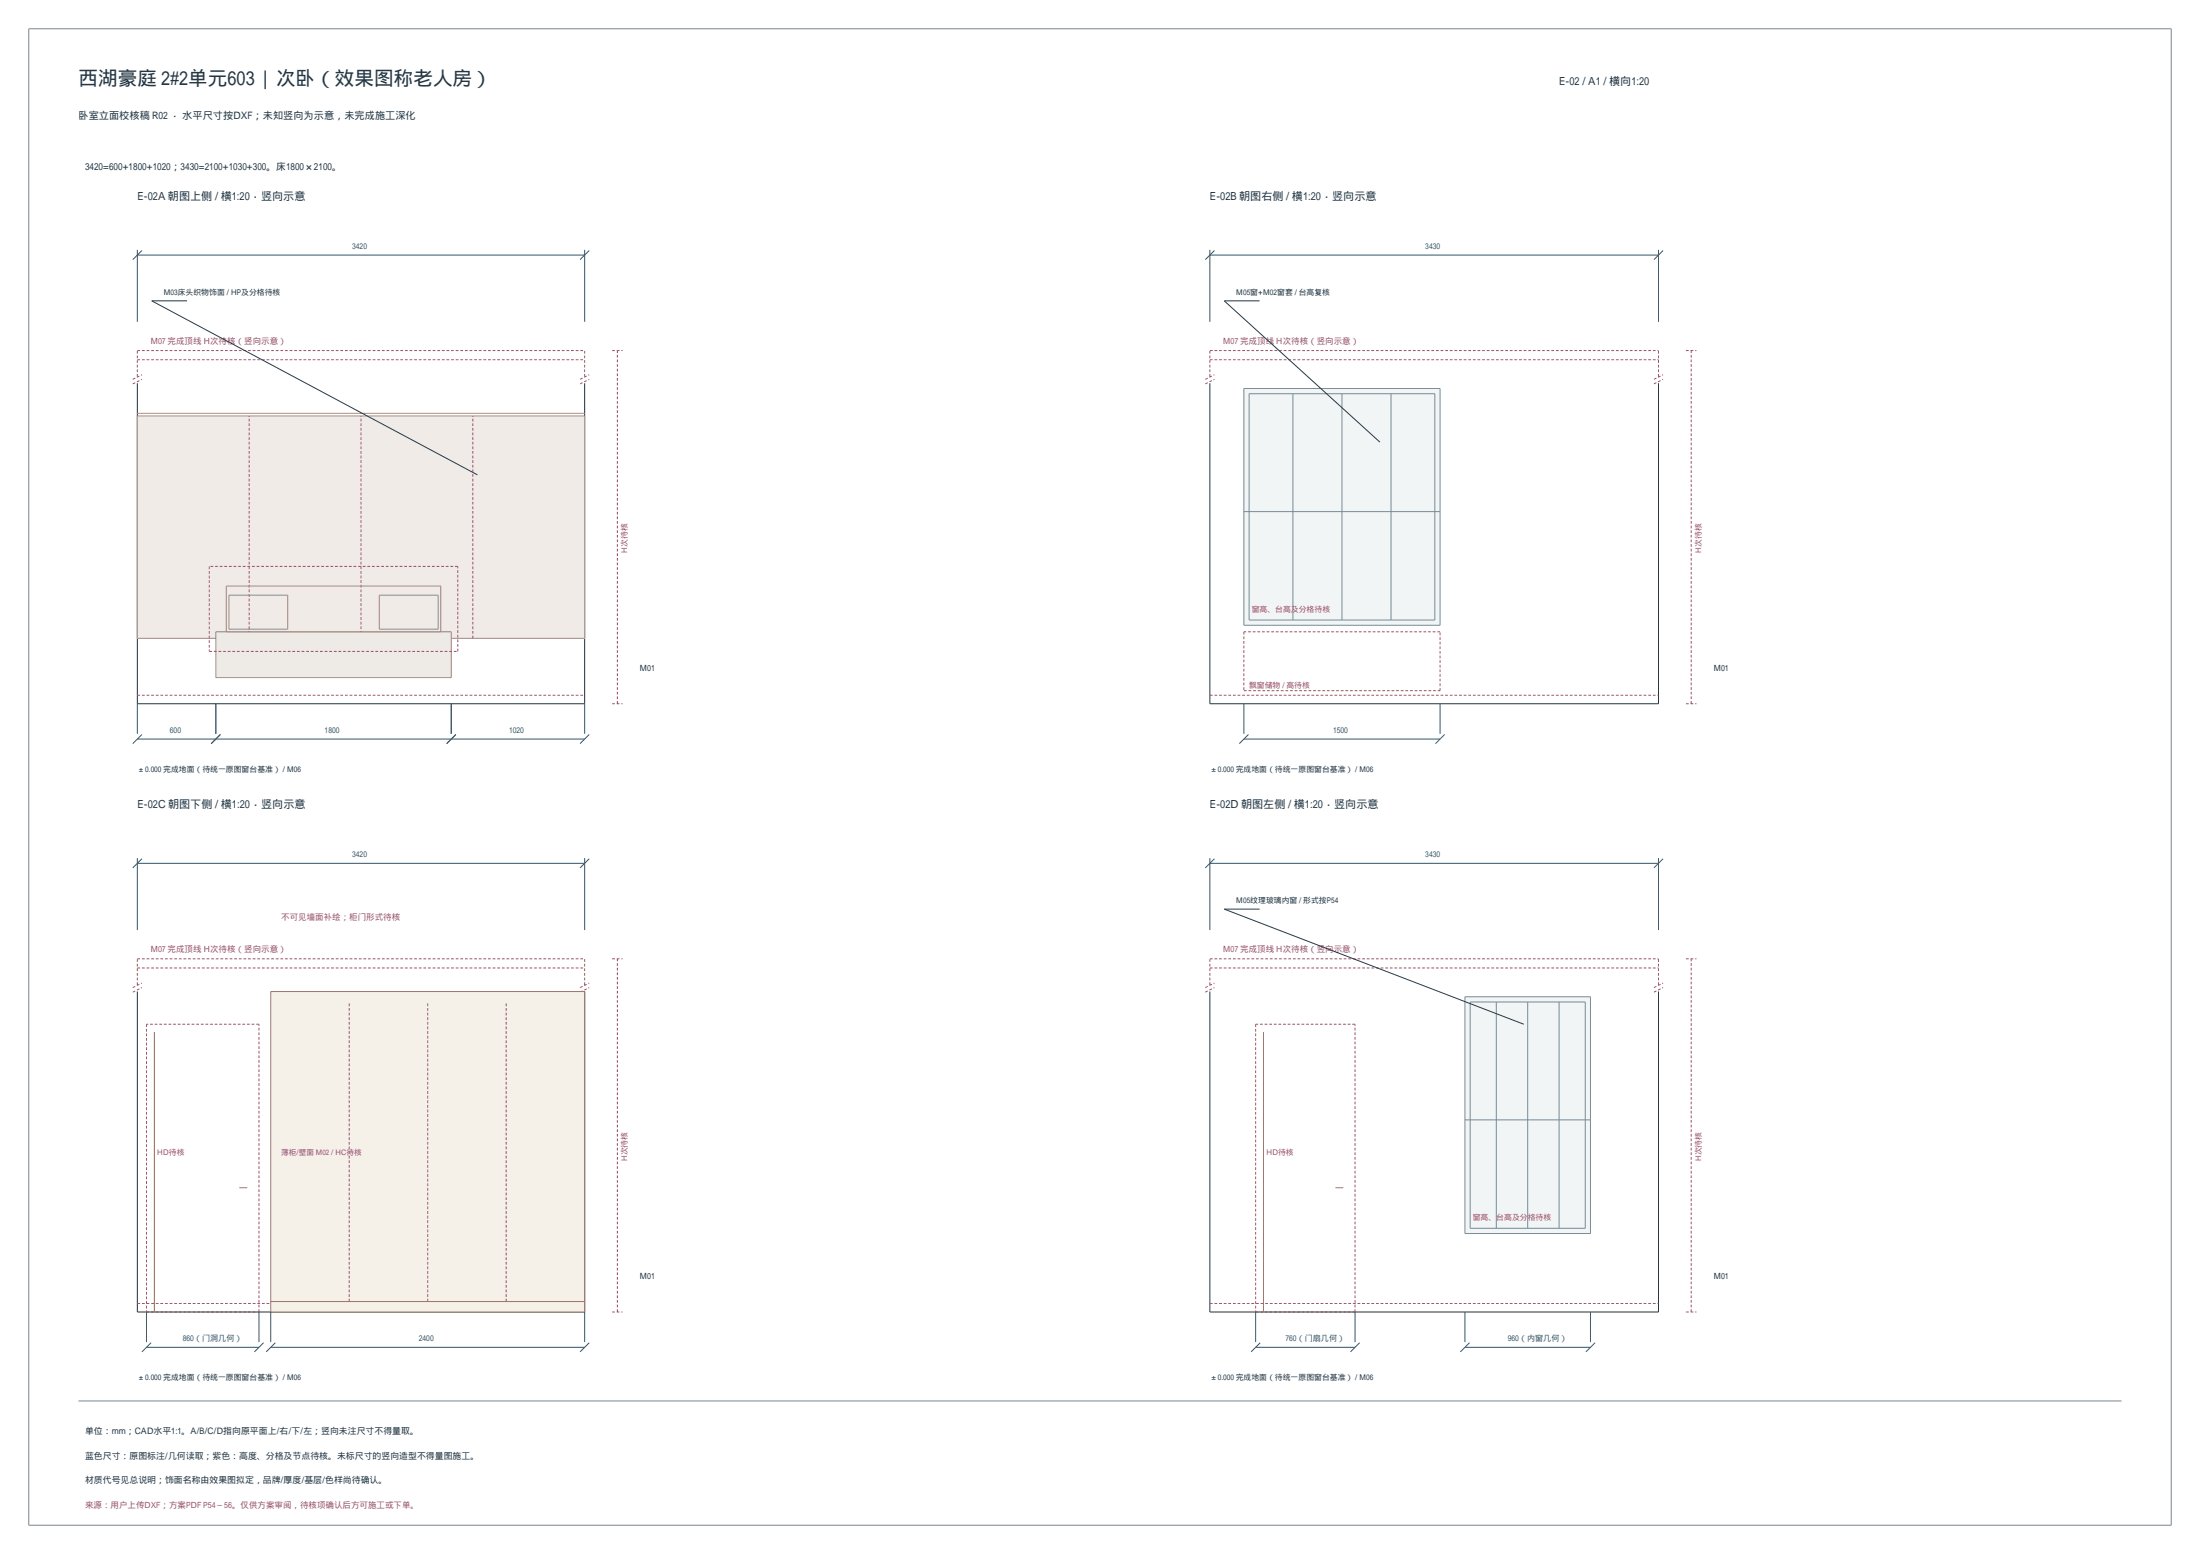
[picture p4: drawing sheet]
<svg xmlns="http://www.w3.org/2000/svg" width="841mm" height="594mm" viewBox="0 0 841 594" stroke-linecap="round" stroke-linejoin="round" font-family="sans-serif">
<path d="M11 11h819v572h-819zM30 535.5h781" fill="none" stroke="#7b868e" stroke-width=".38"/>
<path d="M52.5 146.5v122.5h171v-122.5" fill="none" stroke="#28313a" stroke-width=".38"/>
<path d="M52.5 134h171M52.5 137.5h171M234 134h4M50.8 146.8l3.4-1.8M50.8 145l3.4-1.8M52.5 144v-10M221.8 146.8l3.4-1.8M221.8 145l3.4-1.8M223.5 144v-10M52.5 265.8h171M234 269h4M236 269v-135" fill="none" stroke="#99526c" stroke-width=".38" stroke-dasharray="1.1 .7" stroke-linecap="butt"/>
<path d="M52.5 95.5v27.5M52.5 97.5h171M54.2 95.8l-3.4 3.5M223.5 95.5v27.5M225.2 95.8l-3.4 3.5" fill="none" stroke="#30566c" stroke-width=".38"/>
<path d="M52.5 159h171v85h-171z" fill-rule="evenodd" fill="#f0ebe7"/>
<path d="M52.5 159h171v85h-171z" fill="none" stroke="#9c8d83" stroke-width=".38"/>
<path d="M95.2 244v-85M138 244v-85M180.7 244v-85" fill="none" stroke="#99526c" stroke-width=".38" stroke-dasharray="1.1 .7" stroke-linecap="butt"/>
<path d="M82.5 241.5h90v17.5h-90z" fill-rule="evenodd" fill="#eeebe7"/>
<path d="M87.5 227.5h22.5v13h-22.5zM145 227.5h22.5v13h-22.5zM82.5 241.5h90v17.5h-90zM86.5 241.5v-17.5h82v17.5" fill="none" stroke="#9c8d83" stroke-width=".38"/>
<g fill="none" stroke="#99526c" stroke-width=".38" stroke-dasharray="1.1 .7" stroke-linecap="butt">
<path d="M462.5 134h171.5M462.5 137.5h171.5M644.5 134h4M460.7 146.8l3.5-1.8M460.7 145l3.5-1.8M462.5 144v-10M632.3 146.8l3.4-1.8M632.3 145l3.4-1.8M634 144v-10M80 216.5v32.5M175 216.5h-95M80 249h95"/>
<path d="M175 249v-32.5M462.5 265.8h171.5M644.5 269h4M646.5 269v-135"/>
</g>
<path d="M52.5 158h171" fill="none" stroke="#b89548" stroke-width=".38"/>
<g fill="none" stroke="#30566c" stroke-width=".38">
<path d="M462.5 95.5v27.5M462.5 97.5h171.5M464.2 95.8l-3.5 3.5M634 95.5v27.5M635.7 95.8l-3.4 3.5M52.5 269v11.5M82.5 269v11.5M172.5 269v11.5M223.5 269v11.5M52.5 282.5h171M54.2 280.8l-3.4 3.5M84.2 280.8l-3.5 3.5"/>
<path d="M174.3 280.8l-3.6 3.5M225.2 280.8l-3.4 3.5"/>
</g>
<path d="M71.5 115h-13.5l124.5 66.5" fill="none" stroke="#253743" stroke-width=".38"/>
<path d="M462.5 146.5v122.5h171.5v-122.5" fill="none" stroke="#28313a" stroke-width=".38"/>
<path d="M475.5 148.5h75v90.5h-75z" fill-rule="evenodd" fill="#f1f5f6"/>
<path d="M475.5 148.5h75v90.5h-75zM477.5 150.5h71v86.5h-71zM494.3 150.5v86.5M513 150.5v86.5M531.8 150.5v86.5M475.5 195.6h75" fill="none" stroke="#778b96" stroke-width=".38"/>
<g fill="none" stroke="#99526c" stroke-width=".38" stroke-dasharray="1.1 .7" stroke-linecap="butt">
<path d="M475.5 241.5v22.5M550.5 241.5h-75M475.5 264h75M550.5 264v-22.5M50.8 379.3l3.4-1.8M50.8 377.5l3.4-1.7M52.5 376.5v-10M52.5 366.5h171M52.5 370h171M221.8 379.3l3.4-1.8M221.8 377.5l3.4-1.7M223.5 376.5v-10"/>
<path d="M234 366.5h4M56 391.5v110M99 391.5h-43M52.5 498.3h171M56 501.5h43M99 501.5v-110M234 501.5h4M236 501.5v-135"/>
</g>
<path d="M475.5 269v11.5M550.5 269v11.5M475.5 282.5h75M477.3 280.8l-3.6 3.5M552.2 280.8l-3.4 3.5M52.5 328v27.5M52.5 330h171M54.2 328.3l-3.4 3.5M223.5 328v27.5M225.2 328.3l-3.4 3.5" fill="none" stroke="#30566c" stroke-width=".38"/>
<path d="M481.5 115h-13.5l59.5 54" fill="none" stroke="#253743" stroke-width=".38"/>
<path d="M52.5 379v122.5h171v-122.5" fill="none" stroke="#28313a" stroke-width=".38"/>
<path d="M59 394.5v107M91.5 454h3" fill="none" stroke="#927652" stroke-width=".38"/>
<path d="M103.5 379h120v122.5h-120z" fill-rule="evenodd" fill="#f5f0e8"/>
<path d="M103.5 379h120v122.5h-120zM483 394.5v107M510.5 454h3M103.5 497.5h120" fill="none" stroke="#927652" stroke-width=".38"/>
<g fill="none" stroke="#99526c" stroke-width=".38" stroke-dasharray="1.1 .7" stroke-linecap="butt">
<path d="M460.7 379.3l3.5-1.8M460.7 377.5l3.5-1.7M462.5 376.5v-10M462.5 366.5h171.5M462.5 370h171.5M632.3 379.3l3.4-1.8M632.3 377.5l3.4-1.7M634 376.5v-10M644.5 366.5h4M480 391.5v110M518 391.5h-38M133.5 497.5v-114.5"/>
<path d="M163.5 497.5v-114.5M193.5 497.5v-114.5M462.5 498.3h171.5M480 501.5h38M518 501.5v-110M644.5 501.5h4M646.5 501.5v-135"/>
</g>
<g fill="none" stroke="#30566c" stroke-width=".38">
<path d="M462.5 328v27.5M462.5 330h171.5M464.2 328.3l-3.5 3.5M634 328v27.5M635.7 328.3l-3.4 3.5M56 501.5v11.5M56 515h43M57.8 513.3l-3.6 3.5M99 501.5v11.5M100.8 513.3l-3.5 3.5M103.5 515h120M103.5 501.5v11.5"/>
<path d="M105.3 513.3l-3.5 3.5M223.5 501.5v11.5M225.2 513.3l-3.4 3.5"/>
</g>
<path d="M462.5 379v122.5h171.5v-122.5" fill="none" stroke="#28313a" stroke-width=".38"/>
<path d="M560 381h48v90.5h-48z" fill-rule="evenodd" fill="#f1f5f6"/>
<path d="M560 381h48v90.5h-48zM562 383h44v86.5h-44zM572 383v86.5M584 383v86.5M596 383v86.5M560 428.1h48" fill="none" stroke="#778b96" stroke-width=".38"/>
<path d="M480 501.5v11.5M480 515h38M481.8 513.3l-3.6 3.5M518 501.5v11.5M519.7 513.3l-3.4 3.5M560 515h48M560 501.5v11.5M561.7 513.3l-3.4 3.5M608 501.5v11.5M609.7 513.3l-3.4 3.5" fill="none" stroke="#30566c" stroke-width=".38"/>
<path d="M481.5 347.5h-13.5l114.5 44" fill="none" stroke="#253743" stroke-width=".38"/>
<text font-size="7.5" fill="#253743" x="30" y="32.5">西湖豪庭 2#2单元603 | 次卧（效果图称老人房）</text>
<g font-size="4.2" fill="#253743">
<text x="596" y="32.5">E-02 / A1 / 横向1:20</text>
<text x="52.5" y="76.5">E-02A 朝图上侧 / 横1:20·竖向示意</text>
<text x="462.5" y="76.5">E-02B 朝图右侧 / 横1:20·竖向示意</text>
<text x="52.5" y="309">E-02C 朝图下侧 / 横1:20·竖向示意</text>
<text x="462.5" y="309">E-02D 朝图左侧 / 横1:20·竖向示意</text>
</g>
<text font-size="3.9" fill="#253743" x="30" y="45.5">卧室立面校核稿 R02 · 水平尺寸按DXF；未知竖向为示意，未完成施工深化</text>
<text font-size="3.7" fill="#253743" x="32.5" y="65">3420=600+1800+1020；3430=2100+1030+300。床1800×2100。</text>
<g font-size="3.4" fill="#253743">
<text x="32.5" y="548">单位：mm；CAD水平1:1。A/B/C/D指向原平面上/右/下/左；竖向未注尺寸不得量取。</text>
<text x="32.5" y="557.5">蓝色尺寸：原图标注/几何读取；紫色：高度、分格及节点待核。未标尺寸的竖向造型不得量图施工。</text>
<text x="32.5" y="567">材质代号见总说明；饰面名称由效果图拟定，品牌/厚度/基层/色样尚待确认。</text>
</g>
<g font-size="3.2" fill="#99526c">
<text x="57.5" y="131.5">M07 完成顶线 H次待核（竖向示意）</text>
<text x="467.5" y="131.5">M07 完成顶线 H次待核（竖向示意）</text>
<text x="107.5" y="351.5">不可见墙面补绘；柜门形式待核</text>
<text x="57.5" y="364">M07 完成顶线 H次待核（竖向示意）</text>
<text x="467.5" y="364">M07 完成顶线 H次待核（竖向示意）</text>
<text x="32.5" y="576.5">来源：用户上传DXF；方案PDF P54–56。仅供方案审阅，待核项确认后方可施工或下单。</text>
</g>
<g font-size="3.2" fill="#253743">
<text x="244.5" y="256.5">M01</text>
<text x="655" y="256.5">M01</text>
<text x="244.5" y="489">M01</text>
<text x="655" y="489">M01</text>
</g>
<g font-size="3.1" fill="#30566c">
<text x="134.6" y="95.2">3420</text>
<text x="544.9" y="95.2">3430</text>
<text x="64.9" y="280.3">600</text>
<text x="124.1" y="280.3">1800</text>
<text x="194.6" y="280.3">1020</text>
<text x="509.6" y="280.3">1500</text>
<text x="134.6" y="327.8">3420</text>
<text x="544.9" y="327.8">3430</text>
<text x="69.8" y="512.8">860（门洞几何）</text>
<text x="160.1" y="512.8">2400</text>
<text x="491.3" y="512.8">760（门扇几何）</text>
<text x="576.4" y="512.8">960（内窗几何）</text>
</g>
<g font-size="3" fill="#253743">
<text x="62.5" y="112.8">M03床头织物饰面 / HP及分格待核</text>
<text x="472.5" y="112.8">M05窗+M02窗套 / 台高复核</text>
<text x="52.5" y="295">±0.000 完成地面（待统一原图窗台基准） / M06</text>
<text x="462.5" y="295">±0.000 完成地面（待统一原图窗台基准） / M06</text>
<text x="472.5" y="345.3">M05纹理玻璃内窗 / 形式按P54</text>
<text x="52.5" y="527.5">±0.000 完成地面（待统一原图窗台基准） / M06</text>
<text x="462.5" y="527.5">±0.000 完成地面（待统一原图窗台基准） / M06</text>
</g>
<g font-size="3" fill="#99526c">
<text x="239.8" y="211.5" transform="rotate(-90 239.8 211.5)">H次待核</text>
<text x="650.2" y="211.5" transform="rotate(-90 650.2 211.5)">H次待核</text>
<text x="478.5" y="234">窗高、台高及分格待核</text>
<text x="477.5" y="263">飘窗储物 / 高待核</text>
<text x="60" y="441.5">HD待核</text>
<text x="484" y="441.5">HD待核</text>
<text x="239.8" y="444" transform="rotate(-90 239.8 444)">H次待核</text>
<text x="650.2" y="444" transform="rotate(-90 650.2 444)">H次待核</text>
<text x="563" y="466.5">窗高、台高及分格待核</text>
</g>
<text font-size="2.9" fill="#99526c" x="107.5" y="441.5">薄柜/壁面 M02 / HC待核</text>
</svg>
